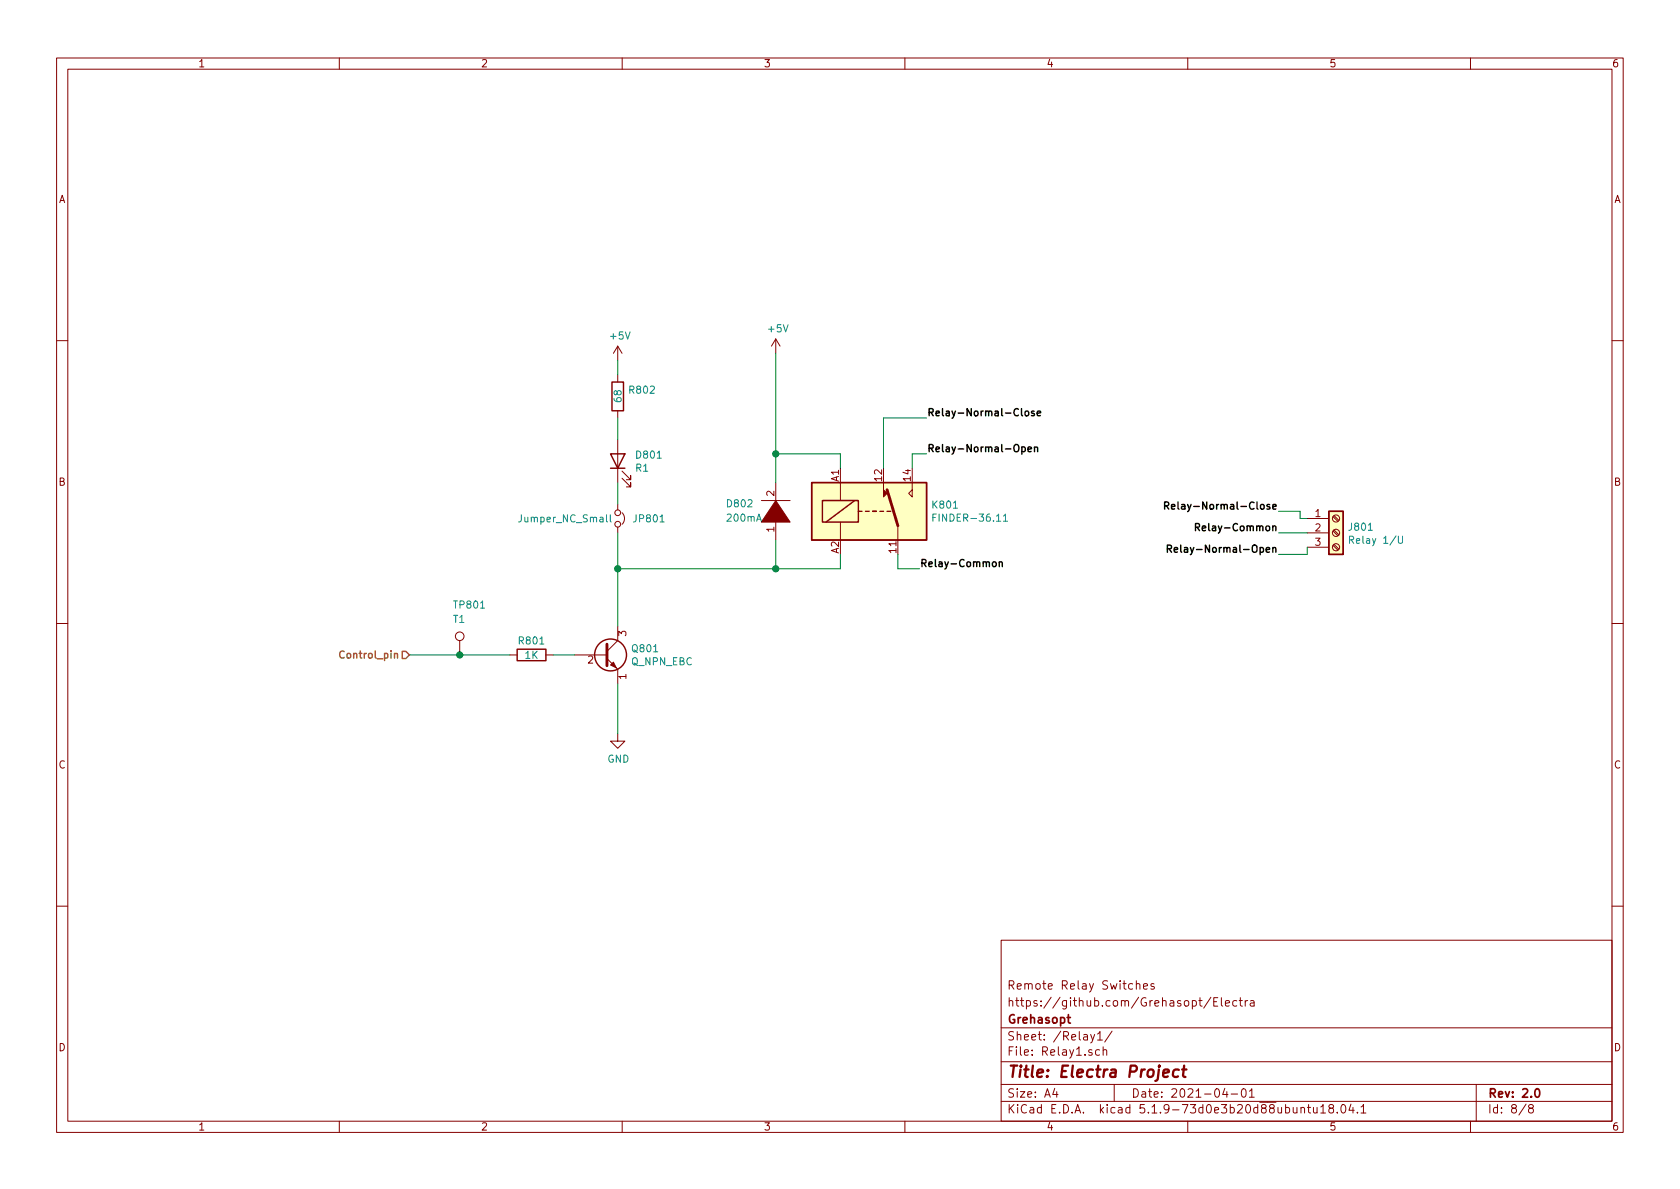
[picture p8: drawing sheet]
<svg xmlns="http://www.w3.org/2000/svg" width="297mm" height="210mm" viewBox="0 0 297 210" stroke-linecap="round" stroke-linejoin="round" font-family="sans-serif">
<g fill="none" stroke="#840000" stroke-width=".18">
<path d="M10 10.3h277v189.9h-277zM12 12.2h273v186.1h-273zM60 10.3v1.9M110 10.3v1.9M160 10.3v1.9M210 10.3v1.9M260 10.3v1.9M137.2 59.9l-.8 1.3M137.2 59.9v2.6M137.2 59.9l.7 1.3M10 60.2h2M109.2 61.2v2.5"/>
<path d="M109.2 66.3v1.3M109.2 72.6v1.3M109.2 77.7v7.6M109.2 61.2l-.7 1.3M109.2 61.2l.8 1.3M285 60.2h2M109.2 89.1v1.1M109.2 93.2v1M110 90.7a1.41 1.41 0 0 1 0 2M110 84.6l1.5 1.5v-.8v.8h-.8M110 83.3l1.5 1.5v-.7v.7h-.8M134.6 88.5h5.1"/>
<path d="M137.2 85.3v3.8M137.2 91.7v3.8M148.6 85.3v3.2M148.6 92.3v3.2M156.2 85.3v1.3M158.7 93v2.5M160.7 87.2l.6-.6v1.3zM161.3 85.3v1.3M231.1 91.7h3.8M231.1 94.2h3.8M231.1 96.8h3.8M235.7 96.4l.9 .9"/>
<path d="M235.7 93.9l.9 .8M235.7 91.4l.9 .8M235.9 96.3l.8 .8M235.9 93.7l.8 .9M235.9 91.2l.8 .8M10 110.3h2M81.3 113.3v2.5M90.2 115.8h1.2M96.5 115.8h1.3M101.6 115.8h5.7M107.3 116.5l1.9 1.9v2.5M109.2 110.7v2.6l-1.9 1.9"/>
<path d="M285 110.3h2M109.2 129.8v1.3h1.3l-1.3 1.2-1.3-1.2h1.3M10 160.2h2M177 166.3h108v32h-108zM200.9 174.1l.1-.1a.37 .37 0 0 1 .5 .1v.8M200.9 173.4v1.5M202.2 174.4l.7-.1-.1-.3-.4-.1-.2 .2 .1 .7h.5M204 174l-.3-.1-.2 .2 .1 .3 .4 .1v.3h-.5M214.1 176.3l-1.3 2M214.6 177.1h.5M215.3 176.4h-.7v1.5h.7M216 176.4v1.3l.2 .2"/>
<path d="M216.7 177.4l.7-.1-.1-.3-.4-.1-.2 .2v.7h.6M218.7 177l-.5-.1-.2 .3v.6l.2 .1 .5-.1M219.1 176.9h.6M219.3 176.4v1.3l.4 .2M220.2 176.9v1M220.6 176.9l-.4 .3M221.1 177h.6v.9M221.7 177.3l-.5 .1a.29 .29 0 0 0-.2 .2 .29 .29 0 0 0 .2 .3l.5-.1M285 160.2h2M60 198.3v1.9M110 198.3v1.9M160 198.3v1.9"/>
<path d="M177 194.8h108M177 191.8h108M177 187.8h108M177 181.8h108M186.5 192.5l-.4 1h1M186.8 193v1M192.8 182.9l.4 1M193.5 182.9l-.4 1.4-.3 .1M194.1 182.8l.4-.4v1.5M194.1 183.9h.8M194.4 185.7l-.4-.1-.3 .3 .1 .6h.6M195 185.7l.3-.1 .3 .1 .1 .9"/>
<path d="M195 185.1v1.5M196.6 182.3l-1.3 2M197 191.8v3M210 198.3v1.9M216.6 192.5l-.4 1h.9M216.9 193v1M217.7 193.5h1.1M219.6 192.7l.4-.2a.94 .94 0 0 1 0 1.5 .82 .82 0 0 1-.4-1.3zM220.9 193l.4-.5v1.5M220.9 194h.9M230 196l.2-.2 .4 .1 .1 .9M230 195.8v1"/>
<path d="M231.2 195.8h.5M231.4 195.3v1.3l.3 .2M232.2 195.8l.1 .9 .4 .1 .2-.1M232.9 195.8v1M233.5 195.8l.4-.5v1.5M233.5 196.8h.9M235.2 196l-.3-.3 .2-.3a.48 .48 0 0 1 .6 .1v.4a.52 .52 0 0 0-.7 .2 .52 .52 0 0 0 .1 .6l.4 .1 .2-.1 .1-.4-.3-.3M236.4 196.7v.1M237.3 195.4l.1-.1a.8 .8 0 0 1 .6 .8 .8 .8 0 0 1-.6 .7 1 1 0 0 1-.1-1.4zM238.9 195.2l-.4 1.1h.9M239.2 195.8v1M240 196.7v.1"/>
<path d="M240.6 195.8l.5-.5v1.5M240.6 196.8h.9M260 198.3v1.9M261 191.8v6.5M269.8 195.2l-1.2 2M270.6 196l-.3-.2v-.2l.3-.3h.2l.3 .3-.1 .2-.6 .2a.48 .48 0 0 0-.1 .7l.3 .1 .4-.1a.48 .48 0 0 0-.2-.7"/>
<circle cx="109.2" cy="92.7" r=".51"/>
<circle cx="109.2" cy="90.7" r=".51"/>
<circle cx="236.2" cy="96.8" r=".63"/>
<circle cx="236.2" cy="94.2" r=".63"/>
<circle cx="236.2" cy="91.7" r=".63"/>
<circle cx="81.3" cy="112.5" r=".76"/>
</g>
<path d="M188.7 179.9h.6M188.9 179.4v1.3l.4 .2M271.5 192.7l.2-.2a.81 .81 0 0 1 .6 .6 .81 .81 0 0 1-.3 .8l-.1 .1a.79 .79 0 0 1-.4-1.3z" fill="none" stroke="#840000" stroke-width=".3"/>
<path d="M205.7 189.8l1-.2-.1-.4-.6-.1-.3 .3v.9l.2 .1 .6-.1M208.4 189.2a.68 .68 0 0 0-1 .3v.6l.1 .2 .2 .1 .6-.1M209 189.1h.8M209.4 188.4l-.2 1.8v.1l.4 .1" fill="none" stroke="#840000" stroke-width=".41"/>
<g fill="none" stroke="#840000" stroke-width=".25">
<path d="M108.2 67.6h2v5h-2zM107.9 80.3h2.6l-1.3 2.5zM107.9 82.8h2.6M143.5 85.3h20.3v10.2h-20.3zM145.4 88.5h6.4v3.8h-6.4zM151.1 88.5l-5.1 3.8M151.8 90.4h.6M153 90.4h.7M154.3 90.4h.6M155.6 90.4h.6M156.8 90.4h.7M234.9 90.4h2.6v7.6h-2.6z"/>
<path d="M91.4 114.8h5.1v2h-5.1z"/>
<circle cx="107.9" cy="115.8" r="2.82"/>
</g>
<path d="M107.9 91v1.1l.2 .2M164.9 91.5h.5M165.6 90.9h-.7v1.3M177.4 91.3l.4-.4v1.3M177.4 92.2h.7M238.6 95.5l.6-.1 .1-.2v-.3l-.2-.1h-.5v1.3M247.2 94.8v1.1l.3 .2h.3l.2-.2v-1.1" fill="none" stroke="#008484" stroke-width=".18"/>
<g fill="#ffffc2" stroke="#ffffc2" stroke-width=".18">
<path d="M143.5 85.3h20.3v10.2h-20.3z"/>
<path d="M234.9 90.4h2.6v7.6h-2.6z"/>
</g>
<path d="M156.8 86.6l1.9 6.4M107.3 113.9v3.8" fill="none" stroke="#840000" stroke-width=".51"/>
<g fill="#840000" stroke="#840000" stroke-width=".18">
<path d="M156.2 86.6l.6 .6-.6 .7z"/>
<path d="M137.2 88.5l2.5 3.8h-5.1z"/>
<path d="M107.9 117.6l.6-.5 .5 1z"/>
</g>
<g fill="none" stroke="#008400" stroke-width=".18">
<path d="M109.2 63.7v2.6M109.2 73.9v3.8M137.2 62.5v22.8M163.8 73.9h-7.6v8.9M109.2 85.3v3.8M109.2 94.2v16.5M137.2 80.3h11.4v2.5M137.2 95.5v5.1M148.6 98v2.6h-39.4M158.7 98v2.6h3.9M163.8 80.3h-2.5v2.5M226.1 94.2h5"/>
<path d="M226.1 90.4h3.8v1.3h1.2M231.1 96.8v1.2h-5M72.4 115.8h17.8M97.8 115.8h3.8M109.2 120.9v8.9"/>
</g>
<path d="M60.9 115.2a.51 .51 0 0 0-.7 0 .51 .51 0 0 0-.1 .6 .46 .46 0 0 0 .2 .5 .46 .46 0 0 0 .6 0M71.1 115.2h.7l.6 .6-.6 .7h-.7z" fill="none" stroke="#848400" stroke-width=".25"/>
<g fill="none" stroke="#000" stroke-width=".25">
<path d="M180.7 79.1l.3-.1 .3 .3-.1 .5h-.5M181.3 72.7h.3l.3 .2-.1 .6h-.3l-.2-.1zM181.8 79.4l.6-.1-.1-.2-.4-.1-.1 .2v.6h.5M182.9 72.7h-.4l-.1 .2v.1l.5 .2v.3h-.5M182.9 79.2l.2-.2 .3 .1 .1 .8M182.9 79v.9M183.4 73.1l.6-.1-.1-.3h-.3l-.2 .2 .1 .6h.4M175.6 99.4h.3l.2 .2-.1 .5-.3 .1-.2-.2zM176.7 99.5l.2-.1h.3v.8M176.7 99.4v.8M205.9 89.4h.6l.2-.2-.1-.3-.2-.1h-.5v1.2M206.2 89.4l.5 .6"/>
<path d="M206.4 97l.7-.1v-.4l-.7-.1v1.3M206.7 97l.4 .7M207.1 89.6l.6-.1v-.3h-.4l-.2 .2 .1 .6h.5M207.6 97.2l.6-.1v-.2l-.4-.1-.2 .2 .1 .6h.5M208.3 88.8v1.1l.2 .1M208.8 96.4v1.1l.1 .2M211.4 93.2l.6-.1v-.4l-.1-.1h-.5v1.2M211.7 93.2l.4 .6M212.6 93.4l.6-.1-.1-.2-.3-.1-.2 .2v.6h.5"/>
</g>
<g fill="#008400" stroke="#008400" stroke-width=".25">
<circle cx="137.2" cy="100.6" r=".51"/>
<circle cx="109.2" cy="100.6" r=".51"/>
<circle cx="137.2" cy="80.3" r=".51"/>
<circle cx="81.3" cy="115.8" r=".51"/>
</g>
<text font-size="2.8" fill="#840000" x="178" y="190.5">Title: Electra Project</text>
<g font-size="2.1" fill="#840000">
<text x="178" y="178">https://github.com/Grehasopt/Electra</text>
<text x="178" y="175">Remote Relay Switches</text>
<text x="178" y="184">Sheet: /Relay1/</text>
<text x="178" y="181">Grehasopt</text>
<text x="178" y="186.7">File: Relay1.sch</text>
<text x="178" y="196.9">KiCad E.D.A. kicad 5.1.9-73d0e3b20d88ubuntu18.04.1</text>
<text x="178" y="194.1">Size: A4</text>
<text x="200" y="194.1">Date: 2021-04-01</text>
<text x="263" y="194.1">Rev: 2.0</text>
<text x="263" y="196.9">Id: 8/8</text>
</g>
<g font-size="1.8" fill="#840000">
<text x="35" y="11.9">1</text>
<text x="85" y="11.9">2</text>
<text x="135" y="11.9">3</text>
<text x="185" y="11.9">4</text>
<text x="235" y="11.9">5</text>
<text x="285" y="11.9">6</text>
<text x="10.4" y="35.9">A</text>
<text x="285.4" y="35.9">A</text>
<text x="10.4" y="85.9">B</text>
<text x="136.9" y="87.7" transform="rotate(-90 136.9 87.7)">2</text>
<text x="148.3" y="85.2" transform="rotate(-90 148.3 85.2)">A1</text>
<text x="156" y="85" transform="rotate(-90 156 85)">12</text>
<text x="161" y="85" transform="rotate(-90 161 85)">14</text>
<text x="285.4" y="85.9">B</text>
<text x="136.9" y="94.1" transform="rotate(-90 136.9 94.1)">1</text>
<text x="232.6" y="91.4">1</text>
<text x="232.6" y="94">2</text>
<text x="148.3" y="97.9" transform="rotate(-90 148.3 97.9)">A2</text>
<text x="158.5" y="97.7" transform="rotate(-90 158.5 97.7)">11</text>
<text x="232.6" y="96.5">3</text>
<text x="110.7" y="112.5" transform="rotate(-90 110.7 112.5)">3</text>
<text x="104" y="117.3">2</text>
<text x="110.7" y="120.1" transform="rotate(-90 110.7 120.1)">1</text>
<text x="10.4" y="135.9">C</text>
<text x="285.4" y="135.9">C</text>
<text x="10.4" y="185.9">D</text>
<text x="285.4" y="185.9">D</text>
<text x="35" y="199.9">1</text>
<text x="85" y="199.9">2</text>
<text x="135" y="199.9">3</text>
<text x="185" y="199.9">4</text>
<text x="235" y="199.9">5</text>
<text x="285" y="199.9">6</text>
</g>
<g font-size="1.8" fill="#008484">
<text x="135.9" y="58.8">+5V</text>
<text x="108" y="60">+5V</text>
<text x="109.9" y="71" transform="rotate(-90 109.9 71)">68</text>
<text x="111.4" y="69.6">R802</text>
<text x="112.4" y="83.4">R1</text>
<text x="112.6" y="81.1">D801</text>
<text x="128.7" y="89.7">D802</text>
<text x="165" y="89.9">K801</text>
<text x="92.1" y="92.4">Jumper_NC_Small</text>
<text x="112.2" y="92.4">JP801</text>
<text x="128.7" y="92.2">200mA</text>
<text x="165.7" y="92.2">FINDER-36.11</text>
<text x="238.7" y="93.8">J801</text>
<text x="239.3" y="96.2">Relay 1/U</text>
<text x="80.4" y="107.6">TP801</text>
<text x="80.2" y="110.2">T1</text>
<text x="91.9" y="114">R801</text>
<text x="92.9" y="116.5">1K</text>
<text x="111.6" y="117.6">Q_NPN_EBC</text>
<text x="111.9" y="115.3">Q801</text>
<text x="107.4" y="134.9">GND</text>
</g>
<g font-size="1.8">
<text x="163.8" y="73.6">Relay-Normal-Close</text>
<text x="163.8" y="80">Relay-Normal-Open</text>
<text x="209.2" y="90.1">Relay-Normal-Close</text>
<text x="213.1" y="93.9">Relay-Common</text>
<text x="162.6" y="100.3">Relay-Common</text>
<text x="209.5" y="97.7">Relay-Normal-Open</text>
</g>
<text font-size="1.8" fill="#848400" x="60.8" y="116.5">Control_pin</text>
</svg>
